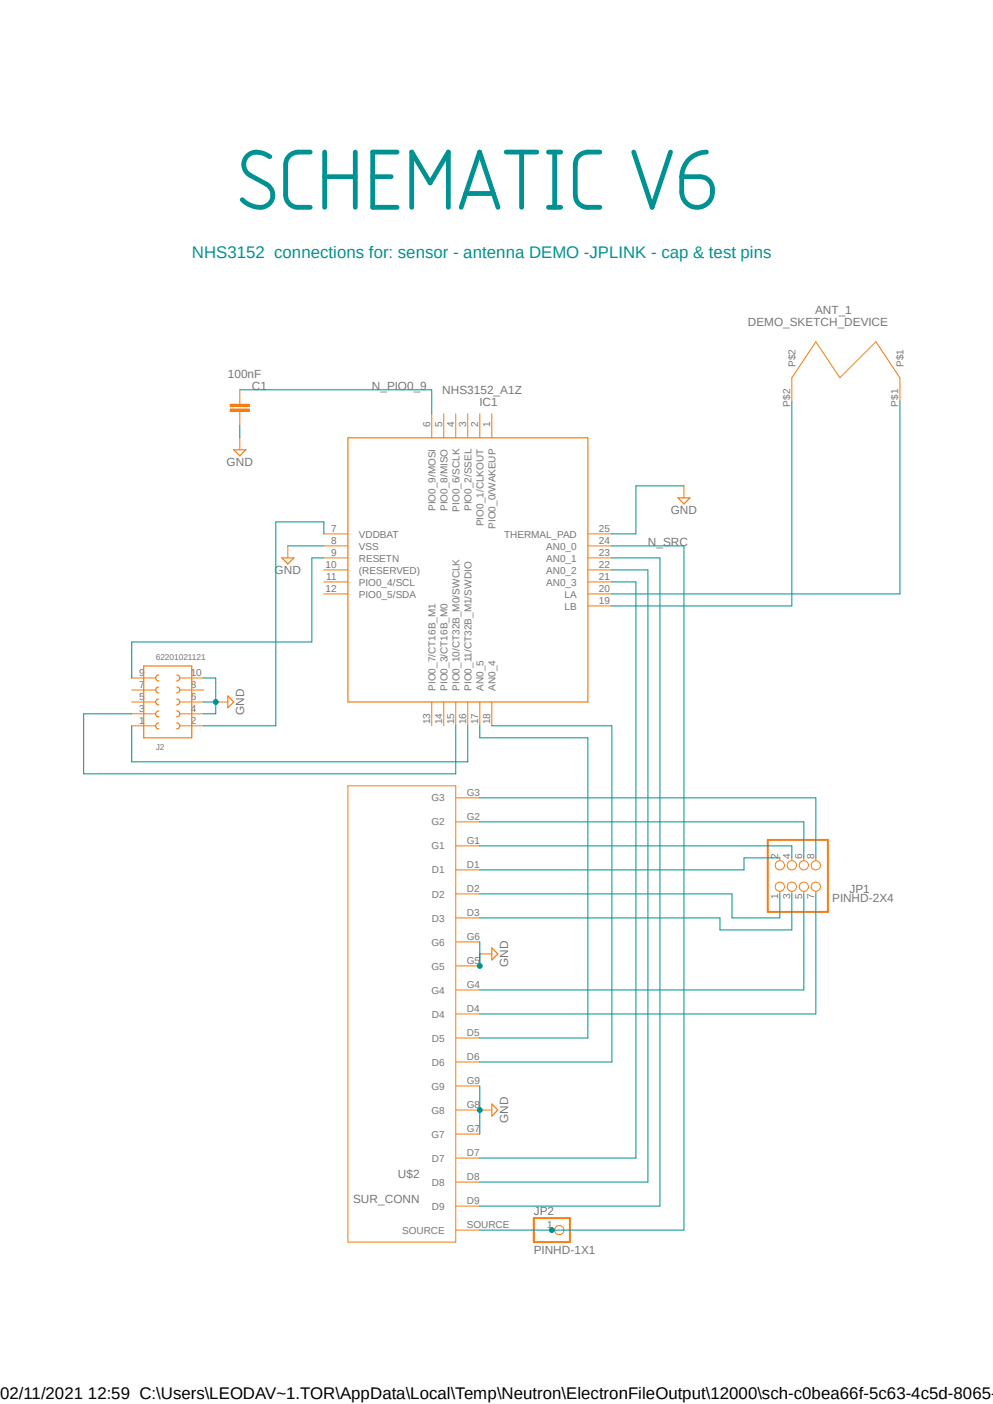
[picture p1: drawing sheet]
<svg xmlns="http://www.w3.org/2000/svg" width="210mm" height="297mm" viewBox="0 0 210 297" stroke-linecap="round" stroke-linejoin="round" font-family="sans-serif">
<path d="M17.6 26.1l174.7 239.8M192.3 26.1l-174.7 239.8" fill="none" stroke="#fff" stroke-width=".21"/>
<path d="M167.5 85v-5.1l5.1-7.6 5 7.6 7.7-7.6 5 7.6v5.1" fill="none" stroke="#f57c10" stroke-width=".21"/>
<path d="M48.7 86.5h4v.5h-4z" fill-rule="evenodd" fill="#f57c10"/>
<path d="M48.7 86.5h4v.5h-4z" fill="none" stroke="#f57c10" stroke-width=".21"/>
<path d="M48.7 85.5h4v.5h-4z" fill-rule="evenodd" fill="#f57c10"/>
<g fill="none" stroke="#f57c10" stroke-width=".21">
<path d="M48.7 85.5h4v.5h-4zM50.7 82.5v3M50.7 87v3.1M50.7 92.6v2.6M91.3 87.5v5.1M93.9 87.5v5.1M96.4 87.5v5.1M98.9 87.5v5.1M101.5 87.5v5.1M104 87.5v5.1M60.9 115.5v2.5M68.5 112.9h5.1"/>
<path d="M68.5 115.5h5.1M68.5 118h5.1M124.3 112.9h5.1M124.3 115.5h5.1M124.3 118h5.1M144.7 102.8v2.5M68.5 120.6h5.1M68.5 123.1h5.1M68.5 125.6h5.1M124.3 120.6h5.1M124.3 123.1h5.1M124.3 125.6h5.1"/>
<path d="M124.3 128.2h5.1M27.9 153.5h5M27.9 151h5M27.9 148.5h5M27.9 146h5M27.9 143.4h5M38 153.5h5.1M38 151h5.1M38 148.5h5.1M38 146h5.1M38 143.4h5.1M45.6 148.5h2.6"/>
<path d="M91.3 148.5v5M93.9 148.5v5M96.4 148.5v5M98.9 148.5v5M101.5 148.5v5M104 148.5v5M73.6 166.2h22.8v96.6h-22.8zM96.4 178.9h5.1M96.4 173.9h5.1M96.4 168.8h5.1M96.4 199.3h5.1M96.4 194.2h5.1"/>
<path d="M96.4 189.1h5.1M96.4 184h5.1M164.9 181.5v.5M164.9 188.6v.5M167.5 181.5v.5M167.5 188.6v.5M170 181.5v.5M170 188.6v.5M172.6 181.5v.5M172.6 188.6v.5M96.4 209.4h5.1M96.4 204.3h5.1"/>
<path d="M96.4 219.6h5.1M96.4 214.5h5.1M101.5 201.8h2.5M96.4 239.9h5.1M96.4 234.8h7.6M96.4 229.7h5.1M96.4 224.7h5.1M96.4 255.1h5.1M96.4 250.1h5.1M96.4 245h5.1M96.4 260.2h5.1M116.7 260.2h.6"/>
<circle cx="164.9" cy="183" r=".98"/>
<circle cx="164.9" cy="187.6" r=".98"/>
<circle cx="167.5" cy="187.6" r=".98"/>
<circle cx="167.5" cy="183" r=".98"/>
<circle cx="170" cy="183" r=".98"/>
<circle cx="170" cy="187.6" r=".98"/>
<circle cx="172.5" cy="187.6" r=".98"/>
<circle cx="172.5" cy="183" r=".98"/>
<circle cx="118.3" cy="260.2" r=".98"/>
</g>
<g fill="none" stroke="#f57c10" stroke-width=".25">
<path d="M49.4 95.2h2.6l-1.3 1.2zM73.6 92.6h50.7v55.9h-50.7zM59.6 118h2.5l-1.2 1.3zM143.4 105.3h2.5l-1.2 1.3zM30.4 140.9h10.2v15.2h-10.2zM33.6 152.9a.64 .64 0 0 0-.7 .6 .64 .64 0 0 0 .7 .7M33.6 150.4a.64 .64 0 0 0-.7 .6 .64 .64 0 0 0 .7 .6M33.6 147.9a.64 .64 0 0 0-.7 .6 .64 .64 0 0 0 .7 .6M33.6 145.3a.64 .64 0 0 0-.7 .7 .64 .64 0 0 0 .7 .6M33.6 142.8a.64 .64 0 0 0-.7 .6 .64 .64 0 0 0 .7 .7M37.4 152.9a.64 .64 0 0 1 .6 .6 .64 .64 0 0 1-.6 .7M37.4 150.4a.64 .64 0 0 1 .6 .6 .64 .64 0 0 1-.6 .6"/>
<path d="M37.4 142.8a.64 .64 0 0 1 .6 .6 .64 .64 0 0 1-.6 .7M37.4 145.3a.64 .64 0 0 1 .6 .7 .64 .64 0 0 1-.6 .6M37.4 147.9a.64 .64 0 0 1 .6 .6 .64 .64 0 0 1-.6 .6M48.2 147.2l1.2 1.3-1.2 1.2zM104 200.5l1.3 1.3-1.3 1.3zM104 233.6l1.3 1.2-1.3 1.3z"/>
</g>
<path d="M162.4 177.7h12.7v15.2h-12.7zM112.9 257.7h7.6v5.1h-7.6z" fill="none" stroke="#f57c10" stroke-width=".42"/>
<g fill="none" stroke="#009292" stroke-width="1">
<path d="M57.1 33.1a4 4 0 0 0-4.6-.3 2.61 2.61 0 0 0 .3 4.2l3.6 2a2.66 2.66 0 0 1 1.1 3.4 2.66 2.66 0 0 1-3.3 1.4 5.7 5.7 0 0 1-3-1.6M65.6 32.2h-2.6a2.64 2.64 0 0 0-2.6 2.6v6.5a2.64 2.64 0 0 0 2.6 2.6h2.6M68.7 32.2v11.7M68.7 37.4h6.4M75.1 32.2v11.7M78.8 37.4h3.9M84 32.2h-5.2v11.7h5.2M107.1 32.2h6.4M110.3 32.2v11.7M116 32.2h2.6M117.3 32.2v11.7M126.9 32.2h-2.7a2.64 2.64 0 0 0-2.5 2.6v6.5a2.56 2.56 0 0 0 2.5 2.6h2.7"/>
<path d="M134 32.2l3.9 11.7 3.9-11.7M144.2 37.4h3.9a2.68 2.68 0 0 1 2.6 3.2 3.2 3.2 0 0 1-3.3 3.3 3.2 3.2 0 0 1-3.2-3.3zM149.4 32.2a5.2 5.2 0 0 0-5.2 5.2M87.1 43.9v-11.7l3.9 6.5 3.8-6.5v11.7M97.5 43.9l3.9-11.7 3.9 11.7M98.5 40.9h5.9M116 43.9h2.6"/>
</g>
<path d="M50.7 90.1v2.5M60.9 115.5h7.6M144.7 102.8h-10.2v10.1h-5.1M101.5 229.7v10.2" fill="none" stroke="#009292" stroke-width=".21"/>
<circle cx="101.5" cy="234.8" r=".51" fill="#009292"/>
<g fill="none" stroke="#009292" stroke-width=".21">
<path d="M43.1 143.4h2.5v7.6h-2.5M43.1 148.5h2.5"/>
<circle cx="101.5" cy="234.8" r=".51"/>
</g>
<circle cx="45.6" cy="148.5" r=".51" fill="#009292"/>
<g fill="none" stroke="#009292" stroke-width=".21">
<path d="M50.7 82.5h40.6v5M167.5 85v43.2h-38.1M190.3 85v40.6h-60.9M68.5 118h-2.5v17.8h-38.1v7.6M129.4 118h10.2v137.1h-38.1M129.4 120.6h7.6v129.5h-35.5M129.4 123.1h5.1v121.9h-33M27.9 153.5v7.7h71v-7.7M101.5 153.5v2.6h22.8v63.5h-22.8M104 153.5h25.4v71.2h-27.9M101.5 199.3v5"/>
<circle cx="45.6" cy="148.5" r=".51"/>
</g>
<circle cx="101.5" cy="204.3" r=".51" fill="#009292"/>
<g fill="none" stroke="#009292" stroke-width=".21">
<path d="M68.5 112.9v-2.5h-10.2v43.1h-15.2M27.9 151h-10.2v12.7h78.7v-10.2M101.5 168.8h71.1v12.7M101.5 173.9h68.5v7.6M101.5 178.9h66v2.6M101.5 189.1h53.3v5.1h10.1v-5.1M164.9 181.5h-7.5v2.5h-55.9M167.5 189.1v7.6h-15.2v-2.5h-50.8M170 189.1v20.3h-68.5M172.6 189.1v25.4h-71.1M101.5 260.2h43.2"/>
<circle cx="101.5" cy="204.3" r=".51"/>
</g>
<circle cx="116.7" cy="260.2" r=".51" fill="#009292"/>
<g fill="none" stroke="#009292" stroke-width=".21">
<path d="M129.4 115.5h15.3v144.7"/>
<circle cx="116.7" cy="260.2" r=".51"/>
</g>
<text font-size="3.6" fill="#009292" x="40.6" y="54.5">NHS3152 connections for: sensor - antenna DEMO -JPLINK - cap &amp; test pins</text>
<text font-size="3.6" x="0" y="296">02/11/2021 12:59 C:\Users\LEODAV~1.TOR\AppData\Local\Temp\Neutron\ElectronFileOutput\12000\sch-c0bea66f-5c63-4c5d-8065-7</text>
<g font-size="2.5" fill="#757575">
<text x="158.2" y="69">DEMO_SKETCH_DEVICE</text>
<text x="172.4" y="66.5">ANT_1</text>
<text x="48.2" y="79.9">100nF</text>
<text x="53.3" y="82.5">C1</text>
<text x="78.7" y="82.5">N_PIO0_9</text>
<text x="93.5" y="83.4">NHS3152_A1Z</text>
<text x="101.4" y="85.9">IC1</text>
<text x="47.9" y="98.6">GND</text>
<text x="141.9" y="108.8">GND</text>
<text x="137" y="115.5">N_SRC</text>
<text x="58.1" y="121.5">GND</text>
<text x="51.6" y="151.3" transform="rotate(-90 51.6 151.3)">GND</text>
<text x="176" y="190.9">PINHD-2X4</text>
<text x="179.7" y="189">JP1</text>
<text x="107.4" y="204.6" transform="rotate(-90 107.4 204.6)">GND</text>
<text x="107.4" y="237.6" transform="rotate(-90 107.4 237.6)">GND</text>
<text x="84.2" y="249.3">U$2</text>
<text x="74.7" y="254.4">SUR_CONN</text>
<text x="112.9" y="257.1">JP2</text>
<text x="112.9" y="265.3">PINHD-1X1</text>
</g>
<g font-size="2.1" fill="#757575">
<text x="168.2" y="77.6" transform="rotate(-90 168.2 77.6)">P$2</text>
<text x="191.1" y="77.6" transform="rotate(-90 191.1 77.6)">P$1</text>
<text x="167.1" y="86" transform="rotate(-90 167.1 86)">P$2</text>
<text x="190" y="86" transform="rotate(-90 190 86)">P$1</text>
<text x="91" y="90.3" transform="rotate(-90 91 90.3)">6</text>
<text x="93.5" y="90.3" transform="rotate(-90 93.5 90.3)">5</text>
<text x="96.1" y="90.3" transform="rotate(-90 96.1 90.3)">4</text>
<text x="98.6" y="90.3" transform="rotate(-90 98.6 90.3)">3</text>
<text x="101.1" y="90.3" transform="rotate(-90 101.1 90.3)">2</text>
<text x="103.7" y="90.3" transform="rotate(-90 103.7 90.3)">1</text>
<text x="70" y="112.6">7</text>
<text x="75.9" y="113.7">VDDBAT</text>
<text x="92.1" y="108.1" transform="rotate(-90 92.1 108.1)">PIO0_9/MOSI</text>
<text x="94.6" y="108.1" transform="rotate(-90 94.6 108.1)">PIO0_8/MISO</text>
<text x="97.2" y="108.2" transform="rotate(-90 97.2 108.2)">PIO0_6/SCLK</text>
<text x="99.7" y="108.1" transform="rotate(-90 99.7 108.1)">PIO0_2/SSEL</text>
<text x="102.2" y="111.3" transform="rotate(-90 102.2 111.3)">PIO0_1/CLKOUT</text>
<text x="104.8" y="111.9" transform="rotate(-90 104.8 111.9)">PIO0_0/WAKEUP</text>
<text x="106.6" y="113.7">THERMAL_PAD</text>
<text x="126.7" y="112.6">25</text>
<text x="70" y="115.1">8</text>
<text x="70" y="117.6">9</text>
<text x="75.9" y="116.2">VSS</text>
<text x="75.9" y="118.8">RESETN</text>
<text x="115.5" y="116.2">AN0_0</text>
<text x="115.5" y="118.8">AN0_1</text>
<text x="126.7" y="115.1">24</text>
<text x="126.7" y="117.6">23</text>
<text x="68.8" y="120.2">10</text>
<text x="68.8" y="125.3">12</text>
<text x="69" y="122.7">11</text>
<text x="75.9" y="121.3">(RESERVED)</text>
<text x="75.9" y="123.9">PIO0_4/SCL</text>
<text x="115.5" y="121.3">AN0_2</text>
<text x="115.5" y="123.9">AN0_3</text>
<text x="126.7" y="120.2">22</text>
<text x="126.7" y="122.7">21</text>
<text x="126.7" y="125.3">20</text>
<text x="75.9" y="126.4">PIO0_5/SDA</text>
<text x="119.4" y="126.4">LA</text>
<text x="119.4" y="128.9">LB</text>
<text x="126.7" y="127.8">19</text>
<text x="29.4" y="143">9</text>
<text x="40.3" y="143">10</text>
<text x="29.4" y="148.1">5</text>
<text x="29.4" y="145.6">7</text>
<text x="40.3" y="145.6">8</text>
<text x="40.3" y="148.1">6</text>
<text x="92.1" y="146.1" transform="rotate(-90 92.1 146.1)">PIO0_7/CT16B_M1</text>
<text x="94.6" y="146.1" transform="rotate(-90 94.6 146.1)">PIO0_3/CT16B_M0</text>
<text x="97.2" y="146.1" transform="rotate(-90 97.2 146.1)">PIO0_10/CT32B_M0/SWCLK</text>
<text x="99.7" y="146.1" transform="rotate(-90 99.7 146.1)">PIO0_11/CT32B_M1/SWDIO</text>
<text x="102.2" y="146.1" transform="rotate(-90 102.2 146.1)">AN0_5</text>
<text x="104.8" y="146.1" transform="rotate(-90 104.8 146.1)">AN0_4</text>
<text x="29.4" y="153.2">1</text>
<text x="29.4" y="150.7">3</text>
<text x="40.3" y="153.2">2</text>
<text x="40.3" y="150.7">4</text>
<text x="91" y="153.2" transform="rotate(-90 91 153.2)">13</text>
<text x="93.5" y="153.2" transform="rotate(-90 93.5 153.2)">14</text>
<text x="96.1" y="153.2" transform="rotate(-90 96.1 153.2)">15</text>
<text x="98.6" y="153.2" transform="rotate(-90 98.6 153.2)">16</text>
<text x="101.1" y="153.2" transform="rotate(-90 101.1 153.2)">17</text>
<text x="103.7" y="153.2" transform="rotate(-90 103.7 153.2)">18</text>
<text x="91.2" y="169.5">G3</text>
<text x="98.7" y="173.5">G2</text>
<text x="98.7" y="168.4">G3</text>
<text x="91.2" y="179.7">G1</text>
<text x="91.2" y="174.6">G2</text>
<text x="98.7" y="178.6">G1</text>
<text x="91.4" y="184.8">D1</text>
<text x="98.7" y="183.7">D1</text>
<text x="164.6" y="181.7" transform="rotate(-90 164.6 181.7)">2</text>
<text x="167.1" y="181.7" transform="rotate(-90 167.1 181.7)">4</text>
<text x="169.7" y="181.7" transform="rotate(-90 169.7 181.7)">6</text>
<text x="172.2" y="181.7" transform="rotate(-90 172.2 181.7)">8</text>
<text x="91.4" y="189.9">D2</text>
<text x="98.7" y="188.8">D2</text>
<text x="164.6" y="190.1" transform="rotate(-90 164.6 190.1)">1</text>
<text x="167.1" y="190.1" transform="rotate(-90 167.1 190.1)">3</text>
<text x="169.7" y="190.1" transform="rotate(-90 169.7 190.1)">5</text>
<text x="172.2" y="190.1" transform="rotate(-90 172.2 190.1)">7</text>
<text x="91.4" y="194.9">D3</text>
<text x="98.7" y="193.8">D3</text>
<text x="91.2" y="200">G6</text>
<text x="98.7" y="198.9">G6</text>
<text x="91.2" y="205.1">G5</text>
<text x="98.7" y="209.1">G4</text>
<text x="98.7" y="204">G5</text>
<text x="91.2" y="210.2">G4</text>
<text x="91.4" y="215.3">D4</text>
<text x="98.7" y="214.2">D4</text>
<text x="91.4" y="220.3">D5</text>
<text x="98.7" y="219.2">D5</text>
<text x="91.4" y="225.4">D6</text>
<text x="98.7" y="224.3">D6</text>
<text x="91.2" y="230.5">G9</text>
<text x="98.7" y="229.4">G9</text>
<text x="91.2" y="235.6">G8</text>
<text x="98.7" y="239.5">G7</text>
<text x="98.7" y="234.4">G8</text>
<text x="91.2" y="240.7">G7</text>
<text x="91.4" y="245.7">D7</text>
<text x="98.7" y="244.6">D7</text>
<text x="91.4" y="250.8">D8</text>
<text x="98.7" y="249.7">D8</text>
<text x="91.4" y="255.9">D9</text>
<text x="98.7" y="254.8">D9</text>
<text x="85" y="261">SOURCE</text>
<text x="98.7" y="259.8">SOURCE</text>
<text x="115.7" y="259.8">1</text>
</g>
<g font-size="1.8" fill="#757575">
<text x="32.9" y="139.6">62201021121</text>
<text x="32.9" y="158.7">J2</text>
</g>
</svg>
